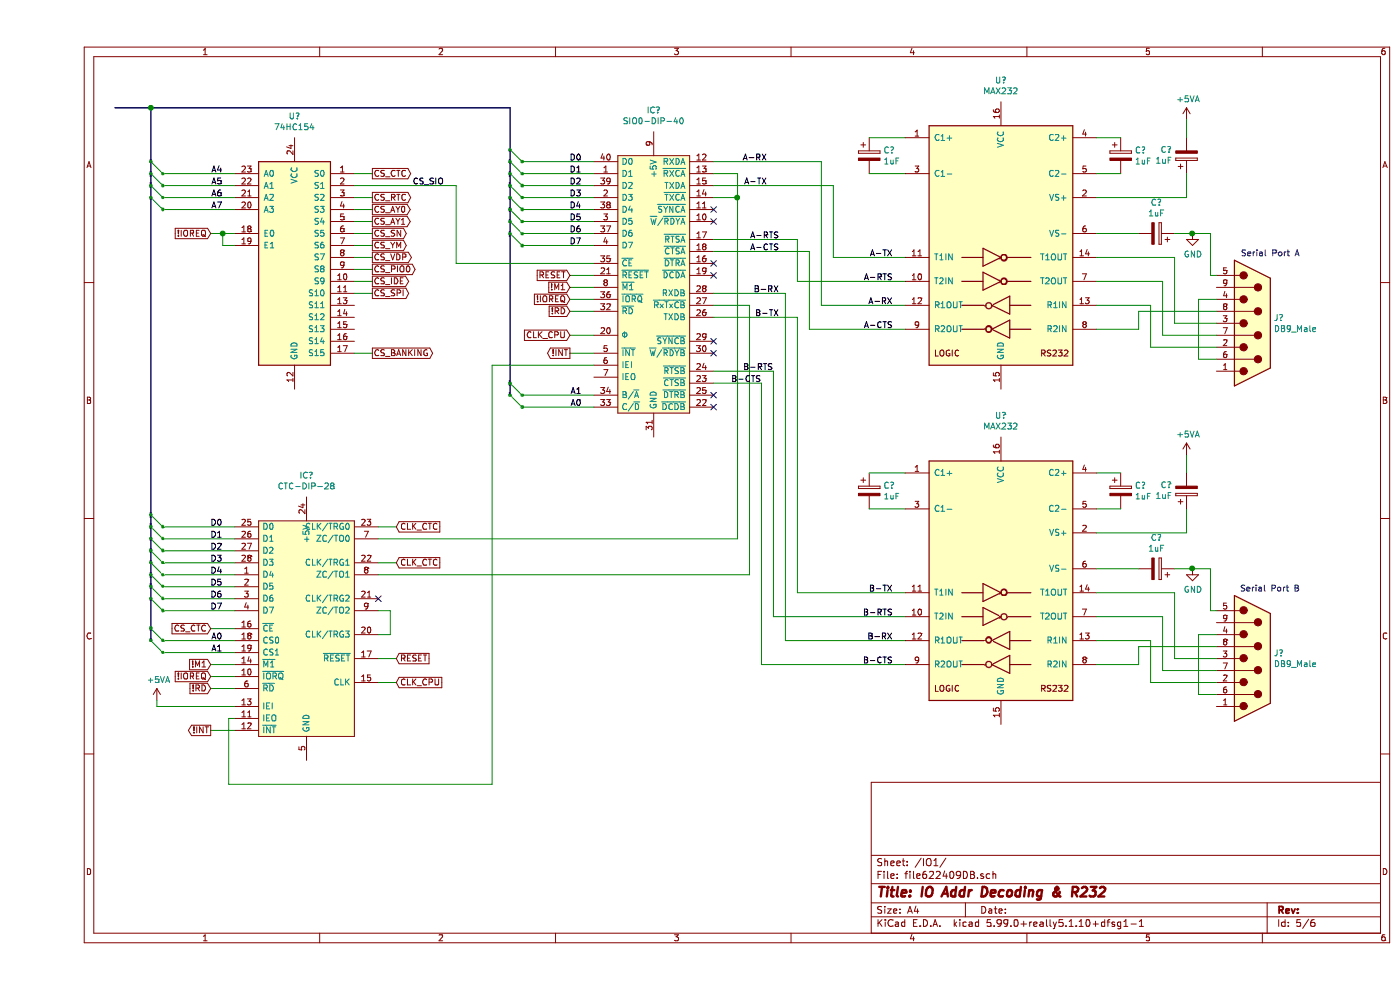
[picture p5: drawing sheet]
EESchema Schematic File Version 4
EELAYER 30 0
EELAYER END
$Descr A4 11693 8268
encoding utf-8
Sheet 5 6
Title "IO Addr Decoding & R232"
Date ""
Rev ""
Comp ""
Comment1 ""
Comment2 ""
Comment3 ""
Comment4 ""
$EndDescr
$Comp
L 74xx:74LS154 U?
U 1 1
P 2150 2150
F 0 "U?" H 2150 3331 50  0000 C CNN
F 1 "74HC154" H 2150 3240 50  0000 C CNN
F 2 "" H 2150 2150 50  0001 C CNN
F 3 "http://www.ti.com/lit/gpn/sn74LS154" H 2150 2150 50  0001 C CNN
	1    2150 2150
	1    0    0    -1  
$EndComp
Wire Wire Line
	1650 1450 1050 1450
Entry Wire Line
	1050 1450 950  1350
Text Label 1550 1450 2    50   ~ 0
A4
Wire Wire Line
	1650 1550 1050 1550
Entry Wire Line
	1050 1550 950  1450
Text Label 1550 1550 2    50   ~ 0
A5
Wire Wire Line
	1650 1650 1050 1650
Entry Wire Line
	1050 1650 950  1550
Text Label 1550 1650 2    50   ~ 0
A6
Wire Wire Line
	1650 1750 1050 1750
Entry Wire Line
	1050 1750 950  1650
Text Label 1550 1750 2    50   ~ 0
A7
Text GLabel 1450 1950 0    50   Input ~ 0
!IOREQ
Wire Wire Line
	1450 1950 1550 1950
Wire Wire Line
	1650 2050 1550 2050
Wire Wire Line
	1550 2050 1550 1950
Connection ~ 1550 1950
Wire Wire Line
	1550 1950 1650 1950
$Comp
L Zilog_Z80_Peripherals:CTC-DIP-28 IC?
U 1 1
P 1850 4350
F 0 "IC?" H 2250 4731 50  0000 C CNN
F 1 "CTC-DIP-28" H 2250 4640 50  0000 C CNN
F 2 "Package_DIP:DIP-28_W15.24mm_LongPads" H 3300 5350 50  0001 L CNN
F 3 "" H 3300 5250 50  0001 L CNN
F 4 "Z8430 Zilog CTC" H 3300 5150 50  0001 L CNN "Description"
F 5 "5.21" H 3300 5050 50  0001 L CNN "Height"
F 6 "Zilog" H 3300 4950 50  0001 L CNN "Manufacturer_Name"
F 7 "Z84C3010PEG" H 3300 4850 50  0001 L CNN "Manufacturer_Part_Number"
F 8 "692-Z84C3010PEG" H 3300 4750 50  0001 L CNN "Mouser Part Number"
F 9 "https://www.mouser.com/Search/Refine.aspx?Keyword=692-Z84C3010PEG" H 3300 4650 50  0001 L CNN "Mouser Price/Stock"
	1    1850 4350
	1    0    0    -1  
$EndComp
Wire Wire Line
	1650 4400 1050 4400
Entry Wire Line
	1050 4400 950  4300
Text Label 1550 4400 2    50   ~ 0
D0
Wire Wire Line
	1650 4500 1050 4500
Entry Wire Line
	1050 4500 950  4400
Text Label 1550 4500 2    50   ~ 0
D1
Wire Wire Line
	1650 4600 1050 4600
Entry Wire Line
	1050 4600 950  4500
Text Label 1550 4600 2    50   ~ 0
D2
Wire Wire Line
	1650 4700 1050 4700
Entry Wire Line
	1050 4700 950  4600
Text Label 1550 4700 2    50   ~ 0
D3
Wire Wire Line
	1650 4800 1050 4800
Entry Wire Line
	1050 4800 950  4700
Text Label 1550 4800 2    50   ~ 0
D4
Wire Wire Line
	1650 4900 1050 4900
Entry Wire Line
	1050 4900 950  4800
Text Label 1550 4900 2    50   ~ 0
D5
Wire Wire Line
	1650 5000 1050 5000
Entry Wire Line
	1050 5000 950  4900
Text Label 1550 5000 2    50   ~ 0
D6
Wire Wire Line
	1650 5100 1050 5100
Entry Wire Line
	1050 5100 950  5000
Text Label 1550 5100 2    50   ~ 0
D7
Text GLabel 1450 5250 0    50   Input ~ 0
CS_CTC
Text GLabel 2800 1450 2    50   Output ~ 0
CS_CTC
Text GLabel 2800 1650 2    50   Output ~ 0
CS_RTC
Text GLabel 2800 1750 2    50   Output ~ 0
CS_AY0
Text GLabel 2800 1850 2    50   Output ~ 0
CS_AY1
Text GLabel 2800 1950 2    50   Output ~ 0
CS_SN
Text GLabel 2800 2050 2    50   Output ~ 0
CS_YM
Text GLabel 2800 2150 2    50   Output ~ 0
CS_VDP
Text GLabel 2800 2250 2    50   Output ~ 0
CS_PIO0
Text GLabel 2800 2450 2    50   Output ~ 0
CS_SPI
Text GLabel 2800 2950 2    50   Output ~ 0
CS_BANKING
Wire Wire Line
	2650 1450 2800 1450
Wire Wire Line
	2650 1650 2800 1650
Wire Wire Line
	2650 1750 2800 1750
Wire Wire Line
	2650 1850 2800 1850
Wire Wire Line
	2650 1950 2800 1950
Wire Wire Line
	2650 2050 2800 2050
Wire Wire Line
	2650 2150 2800 2150
Wire Wire Line
	2650 2250 2800 2250
Wire Wire Line
	2650 2450 2800 2450
Wire Wire Line
	2650 2950 2800 2950
Text GLabel 2800 2350 2    50   Output ~ 0
CS_IDE
Wire Wire Line
	2650 2350 2800 2350
Wire Wire Line
	1450 5250 1650 5250
Wire Wire Line
	1650 5350 1050 5350
Entry Wire Line
	1050 5350 950  5250
Text Label 1550 5350 2    50   ~ 0
A0
Wire Wire Line
	1650 5450 1050 5450
Entry Wire Line
	1050 5450 950  5350
Text Label 1550 5450 2    50   ~ 0
A1
Text GLabel 1450 5550 0    50   Input ~ 0
!M1
Text GLabel 1450 5650 0    50   Input ~ 0
!IOREQ
Text GLabel 1450 5750 0    50   Input ~ 0
!RD
Wire Wire Line
	1450 5550 1650 5550
Wire Wire Line
	1650 5650 1450 5650
Wire Wire Line
	1450 5750 1650 5750
Text GLabel 1450 6100 0    50   Output ~ 0
!INT
Wire Wire Line
	1650 6100 1450 6100
Text GLabel 3000 5500 2    50   Input ~ 0
RESET
Text GLabel 3000 5700 2    50   Input ~ 0
CLK_CPU
Text GLabel 3000 4400 2    50   Input ~ 0
CLK_CTC
Text GLabel 3000 4700 2    50   Input ~ 0
CLK_CTC
Wire Wire Line
	3000 4400 2850 4400
Wire Wire Line
	2850 4700 3000 4700
Wire Wire Line
	3000 5500 2850 5500
Wire Wire Line
	2850 5700 3000 5700
Wire Wire Line
	4650 1350 4050 1350
Entry Wire Line
	4050 1350 3950 1250
Text Label 4550 1350 2    50   ~ 0
D0
Wire Wire Line
	4650 1450 4050 1450
Entry Wire Line
	4050 1450 3950 1350
Text Label 4550 1450 2    50   ~ 0
D1
Wire Wire Line
	4650 1550 4050 1550
Entry Wire Line
	4050 1550 3950 1450
Text Label 4550 1550 2    50   ~ 0
D2
Wire Wire Line
	4650 1650 4050 1650
Entry Wire Line
	4050 1650 3950 1550
Text Label 4550 1650 2    50   ~ 0
D3
Wire Wire Line
	4650 1750 4050 1750
Entry Wire Line
	4050 1750 3950 1650
Text Label 4550 1750 2    50   ~ 0
D4
Wire Wire Line
	4650 1850 4050 1850
Entry Wire Line
	4050 1850 3950 1750
Text Label 4550 1850 2    50   ~ 0
D5
Wire Wire Line
	4650 1950 4050 1950
Entry Wire Line
	4050 1950 3950 1850
Text Label 4550 1950 2    50   ~ 0
D6
Wire Wire Line
	4650 2050 4050 2050
Entry Wire Line
	4050 2050 3950 1950
Text Label 4550 2050 2    50   ~ 0
D7
Wire Wire Line
	4650 3400 4050 3400
Entry Wire Line
	4050 3400 3950 3300
Text Label 4550 3400 2    50   ~ 0
A0
Wire Wire Line
	4650 3300 4050 3300
Entry Wire Line
	4050 3300 3950 3200
Text Label 4550 3300 2    50   ~ 0
A1
Text GLabel 4450 2400 0    50   Input ~ 0
!M1
Text GLabel 4450 2500 0    50   Input ~ 0
!IOREQ
Text GLabel 4450 2600 0    50   Input ~ 0
!RD
Wire Wire Line
	4450 2400 4650 2400
Wire Wire Line
	4650 2500 4450 2500
Wire Wire Line
	4450 2600 4650 2600
Text GLabel 4450 2300 0    50   Input ~ 0
RESET
Wire Wire Line
	4450 2300 4650 2300
Text GLabel 4450 2800 0    50   Input ~ 0
CLK_CPU
Wire Wire Line
	4650 2800 4450 2800
Text GLabel 4450 2950 0    50   Output ~ 0
!INT
Wire Wire Line
	4650 2950 4450 2950
Wire Wire Line
	3500 1550 3500 2200
Wire Wire Line
	3500 2200 4650 2200
Wire Wire Line
	2650 1550 3500 1550
Text Label 3400 1550 2    50   ~ 0
CS_SIO
Wire Wire Line
	5650 1650 5850 1650
Wire Wire Line
	5850 1650 5850 1450
Wire Wire Line
	5850 1450 5650 1450
Wire Wire Line
	5850 1650 5850 4500
Wire Wire Line
	5850 4500 2850 4500
Connection ~ 5850 1650
Wire Wire Line
	5650 2550 5950 2550
Wire Wire Line
	5950 4800 2850 4800
Wire Wire Line
	5950 2550 5950 4800
NoConn ~ 2850 5000
Wire Wire Line
	2850 5300 2950 5300
Wire Wire Line
	2950 5300 2950 5100
Wire Wire Line
	2950 5100 2850 5100
$Comp
L Interface_UART:MAX232 U?
U 1 1
P 8050 2050
F 0 "U?" H 8050 3431 50  0000 C CNN
F 1 "MAX232" H 8050 3340 50  0000 C CNN
F 2 "" H 8100 1000 50  0001 L CNN
F 3 "http://www.ti.com/lit/ds/symlink/max232.pdf" H 8050 2150 50  0001 C CNN
	1    8050 2050
	1    0    0    -1  
$EndComp
Wire Wire Line
	5650 1550 6650 1550
Wire Wire Line
	6650 1550 6650 2150
Wire Wire Line
	6650 2150 7250 2150
Wire Wire Line
	5650 1350 6550 1350
Wire Wire Line
	6550 1350 6550 2550
Wire Wire Line
	6550 2550 7250 2550
Wire Wire Line
	5650 2000 6350 2000
Wire Wire Line
	6350 2000 6350 2350
Wire Wire Line
	6350 2350 7250 2350
Wire Wire Line
	5650 2100 6450 2100
Wire Wire Line
	6450 2100 6450 2750
Wire Wire Line
	6450 2750 7250 2750
$Comp
L Device:CP C?
U 1 1
P 6950 1300
F 0 "C?" H 7068 1346 50  0000 L CNN
F 1 "1uF" H 7068 1255 50  0000 L CNN
F 2 "" H 6988 1150 50  0001 C CNN
F 3 "~" H 6950 1300 50  0001 C CNN
	1    6950 1300
	1    0    0    -1  
$EndComp
$Comp
L Device:CP C?
U 1 1
P 9050 1300
F 0 "C?" H 9168 1346 50  0000 L CNN
F 1 "1uF" H 9168 1255 50  0000 L CNN
F 2 "" H 9088 1150 50  0001 C CNN
F 3 "~" H 9050 1300 50  0001 C CNN
	1    9050 1300
	1    0    0    -1  
$EndComp
Wire Wire Line
	6950 1150 7250 1150
Wire Wire Line
	6950 1450 7250 1450
Wire Wire Line
	8850 1450 9050 1450
Wire Wire Line
	8850 1150 9050 1150
$Comp
L Device:CP C?
U 1 1
P 9600 1300
F 0 "C?" H 9482 1254 50  0000 R CNN
F 1 "1uF" H 9482 1345 50  0000 R CNN
F 2 "" H 9638 1150 50  0001 C CNN
F 3 "~" H 9600 1300 50  0001 C CNN
	1    9600 1300
	1    0    0    1   
$EndComp
Wire Wire Line
	9600 1650 9600 1450
Wire Wire Line
	8850 1650 9600 1650
$Comp
L power:+5VA #PWR?
U 1 1
P 9600 1000
F 0 "#PWR?" H 9600 850 50  0001 C CNN
F 1 "+5VA" H 9615 1173 50  0000 C CNN
F 2 "" H 9600 1000 50  0001 C CNN
F 3 "" H 9600 1000 50  0001 C CNN
	1    9600 1000
	1    0    0    -1  
$EndComp
Wire Wire Line
	9600 1150 9600 1000
$Comp
L Device:CP C?
U 1 1
P 9350 1950
F 0 "C?" V 9605 1950 50  0000 C CNN
F 1 "1uF" V 9514 1950 50  0000 C CNN
F 2 "" H 9388 1800 50  0001 C CNN
F 3 "~" H 9350 1950 50  0001 C CNN
	1    9350 1950
	0    1    -1   0   
$EndComp
$Comp
L power:GND #PWR?
U 1 1
P 9650 1950
F 0 "#PWR?" H 9650 1700 50  0001 C CNN
F 1 "GND" H 9655 1777 50  0000 C CNN
F 2 "" H 9650 1950 50  0001 C CNN
F 3 "" H 9650 1950 50  0001 C CNN
	1    9650 1950
	1    0    0    -1  
$EndComp
Wire Wire Line
	8850 1950 9200 1950
Wire Wire Line
	9500 1950 9650 1950
$Comp
L Connector:DB9_Male J?
U 1 1
P 10150 2700
F 0 "J?" H 10330 2746 50  0000 L CNN
F 1 "DB9_Male" H 10330 2655 50  0000 L CNN
F 2 "" H 10150 2700 50  0001 C CNN
F 3 " ~" H 10150 2700 50  0001 C CNN
	1    10150 2700
	1    0    0    -1  
$EndComp
Wire Wire Line
	9850 2300 9800 2300
Wire Wire Line
	9800 2300 9800 1950
Wire Wire Line
	9800 1950 9650 1950
Connection ~ 9650 1950
Wire Wire Line
	9850 2500 9700 2500
Wire Wire Line
	9700 2500 9700 3000
Wire Wire Line
	9700 3000 9850 3000
Wire Wire Line
	9850 2900 9300 2900
Wire Wire Line
	9300 2900 9300 2550
Wire Wire Line
	9300 2550 8850 2550
Wire Wire Line
	9850 2800 9400 2800
Wire Wire Line
	9400 2800 9400 2350
Wire Wire Line
	9400 2350 8850 2350
Wire Wire Line
	9850 2700 9500 2700
Wire Wire Line
	9500 2700 9500 2150
Wire Wire Line
	9500 2150 8850 2150
Wire Wire Line
	9850 2600 9200 2600
Wire Wire Line
	9200 2600 9200 2750
Wire Wire Line
	9200 2750 8850 2750
$Comp
L Interface_UART:MAX232 U?
U 1 1
P 8050 4850
F 0 "U?" H 8050 6231 50  0000 C CNN
F 1 "MAX232" H 8050 6140 50  0000 C CNN
F 2 "" H 8100 3800 50  0001 L CNN
F 3 "http://www.ti.com/lit/ds/symlink/max232.pdf" H 8050 4950 50  0001 C CNN
	1    8050 4850
	1    0    0    -1  
$EndComp
Wire Wire Line
	6350 4950 7250 4950
Wire Wire Line
	6250 5350 7250 5350
Wire Wire Line
	6150 5150 7250 5150
Wire Wire Line
	6050 5550 7250 5550
$Comp
L Device:CP C?
U 1 1
P 6950 4100
F 0 "C?" H 7068 4146 50  0000 L CNN
F 1 "1uF" H 7068 4055 50  0000 L CNN
F 2 "" H 6988 3950 50  0001 C CNN
F 3 "~" H 6950 4100 50  0001 C CNN
	1    6950 4100
	1    0    0    -1  
$EndComp
$Comp
L Device:CP C?
U 1 1
P 9050 4100
F 0 "C?" H 9168 4146 50  0000 L CNN
F 1 "1uF" H 9168 4055 50  0000 L CNN
F 2 "" H 9088 3950 50  0001 C CNN
F 3 "~" H 9050 4100 50  0001 C CNN
	1    9050 4100
	1    0    0    -1  
$EndComp
Wire Wire Line
	6950 3950 7250 3950
Wire Wire Line
	6950 4250 7250 4250
Wire Wire Line
	8850 4250 9050 4250
Wire Wire Line
	8850 3950 9050 3950
$Comp
L Device:CP C?
U 1 1
P 9600 4100
F 0 "C?" H 9482 4054 50  0000 R CNN
F 1 "1uF" H 9482 4145 50  0000 R CNN
F 2 "" H 9638 3950 50  0001 C CNN
F 3 "~" H 9600 4100 50  0001 C CNN
	1    9600 4100
	1    0    0    1   
$EndComp
Wire Wire Line
	9600 4450 9600 4250
Wire Wire Line
	8850 4450 9600 4450
$Comp
L power:+5VA #PWR?
U 1 1
P 9600 3800
F 0 "#PWR?" H 9600 3650 50  0001 C CNN
F 1 "+5VA" H 9615 3973 50  0000 C CNN
F 2 "" H 9600 3800 50  0001 C CNN
F 3 "" H 9600 3800 50  0001 C CNN
	1    9600 3800
	1    0    0    -1  
$EndComp
Wire Wire Line
	9600 3950 9600 3800
$Comp
L Device:CP C?
U 1 1
P 9350 4750
F 0 "C?" V 9605 4750 50  0000 C CNN
F 1 "1uF" V 9514 4750 50  0000 C CNN
F 2 "" H 9388 4600 50  0001 C CNN
F 3 "~" H 9350 4750 50  0001 C CNN
	1    9350 4750
	0    1    -1   0   
$EndComp
$Comp
L power:GND #PWR?
U 1 1
P 9650 4750
F 0 "#PWR?" H 9650 4500 50  0001 C CNN
F 1 "GND" H 9655 4577 50  0000 C CNN
F 2 "" H 9650 4750 50  0001 C CNN
F 3 "" H 9650 4750 50  0001 C CNN
	1    9650 4750
	1    0    0    -1  
$EndComp
Wire Wire Line
	8850 4750 9200 4750
Wire Wire Line
	9500 4750 9650 4750
$Comp
L Connector:DB9_Male J?
U 1 1
P 10150 5500
F 0 "J?" H 10330 5546 50  0000 L CNN
F 1 "DB9_Male" H 10330 5455 50  0000 L CNN
F 2 "" H 10150 5500 50  0001 C CNN
F 3 " ~" H 10150 5500 50  0001 C CNN
	1    10150 5500
	1    0    0    -1  
$EndComp
Wire Wire Line
	9850 5100 9800 5100
Wire Wire Line
	9800 5100 9800 4750
Wire Wire Line
	9800 4750 9650 4750
Connection ~ 9650 4750
Wire Wire Line
	9850 5300 9700 5300
Wire Wire Line
	9700 5300 9700 5800
Wire Wire Line
	9700 5800 9850 5800
Wire Wire Line
	9850 5700 9300 5700
Wire Wire Line
	9300 5700 9300 5350
Wire Wire Line
	9300 5350 8850 5350
Wire Wire Line
	9850 5600 9400 5600
Wire Wire Line
	9400 5600 9400 5150
Wire Wire Line
	9400 5150 8850 5150
Wire Wire Line
	9850 5500 9500 5500
Wire Wire Line
	9500 5500 9500 4950
Wire Wire Line
	9500 4950 8850 4950
Wire Wire Line
	9850 5400 9200 5400
Wire Wire Line
	9200 5400 9200 5550
Wire Wire Line
	9200 5550 8850 5550
Wire Wire Line
	6350 2650 5650 2650
Wire Wire Line
	6250 2450 5650 2450
Wire Wire Line
	6150 5150 6150 3100
Wire Wire Line
	6150 3100 5650 3100
Wire Wire Line
	6050 5550 6050 3200
Wire Wire Line
	6050 3200 5650 3200
Wire Wire Line
	6250 2450 6250 5350
Wire Wire Line
	6350 2650 6350 4950
$Comp
L power:+5VA #PWR?
U 1 1
P 1000 5850
F 0 "#PWR?" H 1000 5700 50  0001 C CNN
F 1 "+5VA" H 1015 6023 50  0000 C CNN
F 2 "" H 1000 5850 50  0001 C CNN
F 3 "" H 1000 5850 50  0001 C CNN
	1    1000 5850
	1    0    0    -1  
$EndComp
Wire Wire Line
	1650 5900 1000 5900
Wire Wire Line
	1000 5900 1000 5850
Wire Wire Line
	1650 6000 1600 6000
Wire Wire Line
	1600 6000 1600 6550
Wire Wire Line
	1600 6550 3800 6550
Wire Wire Line
	3800 6550 3800 3050
Wire Wire Line
	3800 3050 4650 3050
Wire Bus Line
	3950 900  950  900 
Connection ~ 950  900 
Wire Bus Line
	950  900  650  900 
Text Label 7150 2150 2    50   ~ 0
A-TX
Text Label 7150 2350 2    50   ~ 0
A-RTS
Text Label 7150 2550 2    50   ~ 0
A-RX
Text Label 7150 2750 2    50   ~ 0
A-CTS
Text Label 7150 4950 2    50   ~ 0
B-TX
Text Label 7150 5150 2    50   ~ 0
B-RTS
Text Label 7150 5350 2    50   ~ 0
B-RX
Text Label 7150 5550 2    50   ~ 0
B-CTS
Text Notes 10550 2150 2    50   ~ 0
Serial Port A
Text Notes 10550 4950 2    50   ~ 0
Serial Port B
Text Label 6100 1550 2    50   ~ 0
A-TX
Text Label 6100 1350 2    50   ~ 0
A-RX
Text Label 6200 2100 2    50   ~ 0
A-CTS
Text Label 6200 2000 2    50   ~ 0
A-RTS
Text Label 6200 2650 2    50   ~ 0
B-TX
Text Label 6150 3100 2    50   ~ 0
B-RTS
Text Label 6200 2450 2    50   ~ 0
B-RX
Text Label 6050 3200 2    50   ~ 0
B-CTS
NoConn ~ 5650 1750
NoConn ~ 5650 1850
NoConn ~ 5650 2200
NoConn ~ 5650 2300
NoConn ~ 5650 2850
NoConn ~ 5650 3300
NoConn ~ 5650 3400
NoConn ~ 5650 2950
Wire Bus Line
	3950 900  3950 3300
Wire Bus Line
	950  900  950  5350
$Comp
L Zilog_Z80_Peripherals:SIO0-DIP-40 IC?
U 1 1
P 4850 1300
F 0 "IC?" H 5150 1681 50  0000 C CNN
F 1 "SIO0-DIP-40" H 5150 1590 50  0000 C CNN
F 2 "Package_DIP:DIP-40_W15.24mm_LongPads" H 5250 3150 50  0001 L CNN
F 3 "" H 4050 150 50  0001 L CNN
F 4 "Z80 CMOS SIO/0 Z84C40 Zilog" H 5250 2950 50  0001 L CNN "Description"
F 5 "4.06" H 5250 2850 50  0001 L CNN "Height"
F 6 "Zilog" H 5250 2750 50  0001 L CNN "Manufacturer_Name"
F 7 "Z84C4206PEG" H 5250 2650 50  0001 L CNN "Manufacturer_Part_Number"
F 8 "692-Z84C4206PEG" H 5250 2550 50  0001 L CNN "Mouser Part Number"
F 9 "https://www.mouser.com/Search/Refine.aspx?Keyword=692-Z84C4206PEG" H 5250 2450 50  0001 L CNN "Mouser Price/Stock"
F 10 "6600766" H 5250 2350 50  0001 L CNN "RS Part Number"
F 11 "https://uk.rs-online.com/web/p/products/6600766" H 5250 2250 50  0001 L CNN "RS Price/Stock"
F 12 "R1000052" H 5250 2150 50  0001 L CNN "Allied_Number"
F 13 "https://www.alliedelec.com/zilog-z84c4206peg/R1000052/" H 5250 2050 50  0001 L CNN "Allied Price/Stock"
	1    4850 1300
	1    0    0    -1  
$EndComp
$EndSCHEMATC
